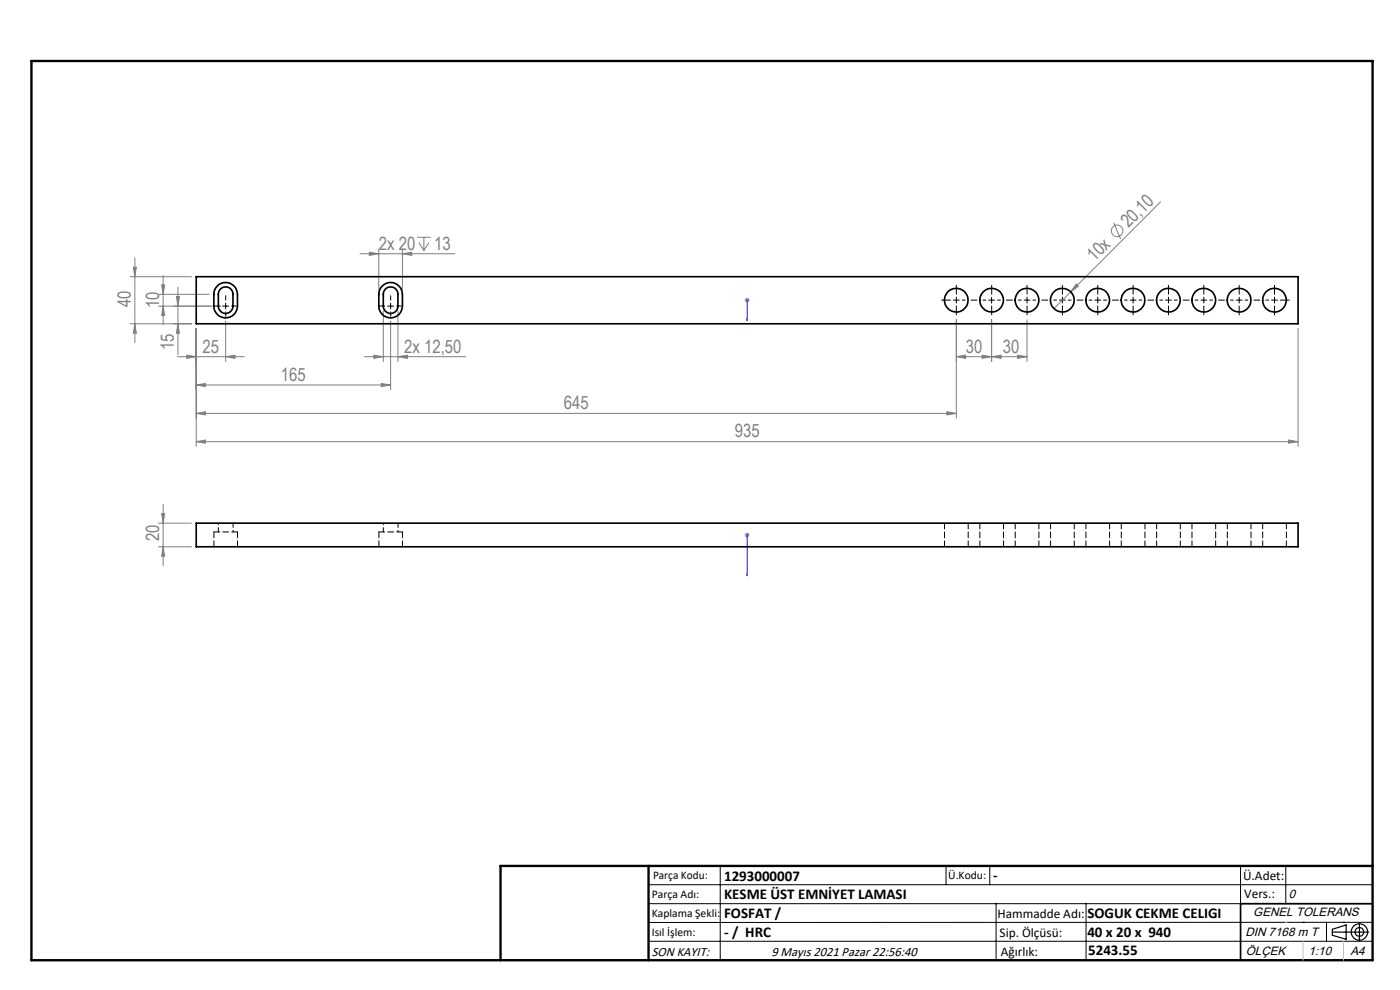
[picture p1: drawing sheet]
<svg xmlns="http://www.w3.org/2000/svg" width="297mm" height="210mm" viewBox="0 0 297 210" stroke-linecap="round" stroke-linejoin="round" font-family="sans-serif">
<g fill="none" stroke="#808080" stroke-width=".21">
<path d="M27.6 58.7h13M28.3 56.7h.6l-.3 2zM28.6 54.7v18M34.6 58.4v10.5M76.4 53.8h20.1M78.4 53.5l2 .3-2 .4zM80.4 52.8v8.6M85.4 53.8l1.9-.3v.7zM85.4 52.8v8.6M88.5 50.3h2.8M88.9 51.5l1 1.7M89.9 50.3v2.9"/>
<path d="M91 51.5l-1.1 1.7M236.3 47.2l1.4 3.5M246.2 42.8l-22.6 22.7M27.6 68.7h13M28.6 68.7l.3 2h-.6zM33.6 64.9h13.2M33.6 62.4h10.8M34.3 60.4h.6l-.3 2zM34.6 64.9l.3 2h-.6zM37.4 62.9h.7l-.4 2zM37.6 75.7h14.3M37.7 68.7l.4 2h-.7z"/>
<path d="M37.7 60.9v14.3M39.6 75.3l2 .4-2 .3zM41.6 69.7v25M47.9 75.7l1.9-.4v.7zM47.9 68.1v8.6M77.3 75.7h21.5M79.3 75.3l2 .4-2 .3zM81.3 65.9v10.8M82.9 68.1v14.6M84.4 75.7l2-.4v.7zM84.4 65.9v10.8M158 63.7h1"/>
<path d="M158.2 63.3l.7 .7M158.5 63.2v1M158.9 63.3l-.7 .7M202.9 75.7l2-.4v.7zM202.9 75.7h15M202.9 67.8v20.9M208.4 75.3l2 .4-2 .3zM210.4 75.7l2-.4v.7zM210.4 67.8v8.9M215.9 75.3l2 .4-2 .3zM217.9 67.8v8.9M228.3 60.2l.5 .5-1.6 1.2z"/>
<path d="M275.4 69.7v25M41.6 81.7l2-.4v.7zM41.6 87.7l2-.4v.7zM41.6 93.7l2-.4v.7zM41.6 81.7h41.3M41.6 87.7h161.3M41.6 93.7h233.8M80.9 81.3l2 .4-2 .3zM200.9 87.3l2 .4-2 .3zM273.4 93.3l2 .4-2 .3zM33.6 116h7M33.6 111h7"/>
<path d="M34.3 109h.6l-.3 2zM34.6 116l.3 2h-.6zM34.6 107v13M158 113.5h1M158.2 113.1l.7 .7M158.5 113v1M158.9 113.1l-.7 .7"/>
<circle cx="237" cy="49" r="1.24"/>
</g>
<g fill="none" stroke="#000" stroke-width=".25">
<path d="M282.6 197.7h7.8M282.6 197.1l3-.9v3l-3-.8zM288.4 195.8v3.8M106.2 203.7h185"/>
<circle cx="288.4" cy="197.7" r="1.74"/>
<circle cx="288.4" cy="197.7" r=".93"/>
</g>
<path d="M158.5 68v-.4v.4M158.5 63.6v.2zM158.5 63.7h.1M158.5 63.7v4.3M158.5 113.4v.2zM158.5 113.5h.1M158.5 113.5v8.7M158.5 122.2v-.5v.5" fill="none" stroke="#00f" stroke-width=".21"/>
<g fill="none" stroke="#000" stroke-width=".21" stroke-dasharray="15.2 1.3 1.3 1.3">
<path d="M46.6 64.9h-.9M47.9 63.7v-1M47.9 66.2v.9M49.1 64.9h1M81.6 64.9h-.9M82.9 63.7v-1M82.9 66.2v.9M84.1 64.9h1M201.6 63.7h-1.9M202.9 63.7h.6M202.9 63.7v-.7M202.9 63.7h-.6"/>
<path d="M202.9 63.7v.6M202.9 62.4v-1.9M202.9 64.9v1.9M210.4 62.4v-1.9M210.4 64.9v1.9M217.9 63.7h.6M217.9 63.7v-.7M217.9 63.7h-.6M217.9 63.7v.6M217.9 62.4v-1.9M217.9 64.9v1.9M225.4 63.7h.6"/>
<path d="M225.4 63.7v-.7M225.4 63.7h-.6M225.4 63.7v.6M225.4 62.4v-1.9M225.4 64.9v1.9M232.9 63.7h.6M232.9 63.7v-.7M232.9 63.7h-.6M232.9 63.7v.6M232.9 62.4v-1.9M232.9 64.9v1.9M240.4 63.7h.6"/>
<path d="M240.4 63.7v-.7M240.4 63.7h-.6M240.4 63.7v.6M240.4 62.4v-1.9M240.4 64.9v1.9M247.9 63.7h.6M247.9 63.7v-.7M247.9 63.7h-.6M247.9 63.7v.6M247.9 62.4v-1.9M247.9 64.9v1.9M255.4 63.7h.6"/>
<path d="M255.4 63.7v-.7M255.4 63.7h-.6M255.4 63.7v.6M255.4 62.4v-1.9M255.4 64.9v1.9M262.9 63.7h.6M262.9 63.7v-.7M262.9 63.7h-.6M262.9 63.7v.6M262.9 62.4v-1.9M262.9 64.9v1.9M270.4 63.7h.6"/>
<path d="M270.4 63.7v-.7M270.4 63.7h-.6M270.4 63.7v.6M270.4 62.4v-1.9M270.4 64.9v1.9M271.6 63.7h1.9"/>
</g>
<path d="M204.1 63.7h5M211.6 63.7h5M219.1 63.7h5M226.6 63.7h5M234.1 63.7h5M241.6 63.7h5M249.1 63.7h5M256.6 63.7h5M264.1 63.7h5" fill="none" stroke="#000" stroke-width=".21" stroke-dasharray="15.2 1.3 1.3 1.3" stroke-dashoffset="14.6"/>
<g fill="none" stroke="#000" stroke-width=".21">
<path d="M47.2 64.9h1.3M47.9 64.3v1.2M82.2 64.9h1.3M82.9 64.3v1.2M209.7 63.7h1.3M210.4 63.1v1.2M137.6 187.7h153.6M137.6 191.7h153.6M137.6 199.7h153.6M152.8 183.7v20M200.7 183.7v4M210 183.7v4"/>
<path d="M211.3 191.7v12M230.4 191.7v12M263.2 183.7v20M272.8 183.7v8M276.4 195.6h.1M281.4 195.6v4.1M285 195.6h.1M291.2 195.6l-153.6 .1"/>
</g>
<path d="M291.2 191.7h-28v12" fill="none" stroke="#000" stroke-width=".35"/>
<path d="M6.7 12.9h284.5v190.8h-284.5zM137.6 183.7v20M291.2 183.7h-185v20" fill="none" stroke="#000" stroke-width=".5"/>
<path d="M276.4 199.7v4M285 199.7v4" fill="none" stroke="#c0c0c0" stroke-width=".21"/>
<path d="M272.8 195.6h.1" fill="none" stroke="#c0c0c0" stroke-width=".25"/>
<g fill="#00f">
<path d="M158.5 67.6v.4zM158.5 63.6v.2z"/>
<path d="M158.5 113.4v.2zM158.5 121.7v.5z"/>
</g>
<g fill="#808080">
<path d="M228.3 60.2l.5 .5-1.6 1.2z"/>
<path d="M85.4 53.8l1.9-.3v.7zM78.4 53.5l2 .3-2 .4z"/>
<path d="M34.6 64.9l.3 2h-.6zM34.3 60.4h.6l-.3 2z"/>
<path d="M34.6 116l.3 2h-.6zM34.3 109h.6l-.3 2z"/>
<path d="M28.3 56.7h.6l-.3 2zM28.6 68.7l.3 2h-.6zM37.4 62.9h.7l-.4 2zM37.7 68.7l.4 2h-.7z"/>
<path d="M39.6 75.3l2 .4-2 .3zM47.9 75.7l1.9-.4v.7zM41.6 81.7l2-.4v.7zM80.9 81.3l2 .4-2 .3zM41.6 87.7l2-.4v.7zM200.9 87.3l2 .4-2 .3zM41.6 93.7l2-.4v.7zM273.4 93.3l2 .4-2 .3zM202.9 75.7l2-.4v.7zM208.4 75.3l2 .4-2 .3zM210.4 75.7l2-.4v.7zM215.9 75.3l2 .4-2 .3zM79.3 75.3l2 .4-2 .3zM84.4 75.7l2-.4v.7z"/>
</g>
<g fill="none" stroke="#000" stroke-width=".35">
<path d="M41.6 58.7h233.8v10h-233.8zM46.1 60.7a2.49 2.49 0 0 1 2.7-.6 2.49 2.49 0 0 1 1.6 2.3v2.5a2.5 2.5 0 0 1-2.5 2.5 2.5 2.5 0 0 1-2.5-2.5v-2.5a2.32 2.32 0 0 1 .7-1.7zM46.7 61.4a1.55 1.55 0 0 1 1.7-.4 1.55 1.55 0 0 1 1 1.4v2.5a1.55 1.55 0 0 1-1.5 1.6 1.55 1.55 0 0 1-1.6-1.6l.1-2.9zM81.1 60.7a2.49 2.49 0 0 1 2.7-.6 2.49 2.49 0 0 1 1.6 2.3v2.5a2.5 2.5 0 0 1-2.5 2.5 2.5 2.5 0 0 1-2.5-2.5v-2.5a2.32 2.32 0 0 1 .7-1.7zM81.7 61.4a1.55 1.55 0 0 1 1.7-.4 1.55 1.55 0 0 1 1 1.4v2.5a1.55 1.55 0 0 1-1.5 1.6 1.55 1.55 0 0 1-1.6-1.6l.1-2.9zM41.6 111h233.8v5h-233.8z"/>
<circle cx="202.9" cy="63.7" r="2.51"/>
<circle cx="210.4" cy="63.7" r="2.51"/>
<circle cx="217.8" cy="63.7" r="2.51"/>
<circle cx="225.4" cy="63.7" r="2.51"/>
<circle cx="232.9" cy="63.7" r="2.51"/>
<circle cx="240.4" cy="63.7" r="2.51"/>
<circle cx="247.9" cy="63.7" r="2.51"/>
<circle cx="255.3" cy="63.7" r="2.51"/>
<circle cx="262.9" cy="63.7" r="2.51"/>
<circle cx="270.4" cy="63.7" r="2.51"/>
</g>
<g fill="none" stroke="#000" stroke-width=".21" stroke-dasharray="1.3 .6">
<path d="M45.4 112.8v3.2M50.4 116v-3.2M50.4 112.8h-5M80.4 112.8v3.2M85.4 116v-3.2M85.4 112.8h-5M200.4 111v5M205.4 116v-5M207.9 111v5M212.9 116v-5M215.4 111v5M220.4 116v-5"/>
<path d="M222.9 111v5M227.9 116v-5M230.4 111v5M235.4 116v-5M237.9 111v5M242.9 116v-5M245.4 111v5M250.4 116v-5M252.9 111v5M257.9 116v-5M260.4 111v5M265.4 116v-5"/>
<path d="M267.9 111v5M272.9 116v-5"/>
</g>
<path d="M46.3 111v1.8M49.4 112.8v-1.8M81.3 111v1.8M84.4 112.8v-1.8" fill="none" stroke="#000" stroke-width=".21" stroke-dasharray="1.3 .6" stroke-dashoffset=".9"/>
<g font-size="3.9" fill="#808080">
<text x="80.4" y="53">2x 20</text>
<text x="92.1" y="53">13</text>
<text x="239.4" y="48.4" transform="rotate(-45 239.4 48.4)">20,10</text>
<text x="232.2" y="55.7" transform="rotate(-45 232.2 55.7)">10x</text>
<text x="27.8" y="65.2" transform="rotate(-90 27.8 65.2)">40</text>
<text x="33.8" y="65.4" transform="rotate(-90 33.8 65.4)">10</text>
<text x="36.9" y="74.3" transform="rotate(-90 36.9 74.3)">15</text>
<text x="43" y="74.8">25</text>
<text x="85.7" y="74.8">2x 12,50</text>
<text x="204.9" y="74.8">30</text>
<text x="212.7" y="74.8">30</text>
<text x="59.6" y="80.8">165</text>
<text x="119.6" y="86.8">645</text>
<text x="155.9" y="92.8">935</text>
<text x="33.8" y="114.7" transform="rotate(-90 33.8 114.7)">20</text>
</g>
<g font-size="3.2">
<text x="153.6" y="186.8">1293000007</text>
<text x="153.6" y="190.8">KESME ÜST EMNİYET LAMASI</text>
<text x="210.7" y="186.6">-</text>
<text x="153.6" y="194.8">FOSFAT /</text>
<text x="230.7" y="194.8">SOGUK CEKME CELIGI</text>
<text x="153.6" y="198.8">- / HRC</text>
<text x="230.7" y="198.7">40 x 20 x 940</text>
<text x="230.8" y="202.6">5243.55</text>
</g>
<g font-size="2.8">
<text x="263.7" y="186.7">Ü.Adet:</text>
<text x="263.9" y="190.5">Vers.:</text>
<text x="211.6" y="194.8">Hammadde Adı:</text>
<text x="138.3" y="202.8">SON KAYIT:</text>
<text x="163.6" y="202.8">9 Mayıs 2021 Pazar 22:56:40</text>
<text x="212.1" y="198.7">Sip. Ölçüsü:</text>
<text x="212.3" y="202.7">Ağırlık:</text>
</g>
<g font-size="2.6">
<text x="273.4" y="190.4">0</text>
<text x="265.9" y="194.4">GENEL TOLERANS</text>
<text x="264.2" y="198.5">DIN 7168 m T</text>
<text x="264.3" y="202.6">ÖLÇEK</text>
<text x="277.6" y="202.6">1:10</text>
<text x="286.5" y="202.6">A4</text>
</g>
<g font-size="2.5">
<text x="138.3" y="190.5">Parça Adı:</text>
<text x="138.5" y="186.5">Parça Kodu:</text>
<text x="201.2" y="186.5">Ü.Kodu:</text>
<text x="138.3" y="194.5">Kaplama Şekli:</text>
<text x="138.3" y="198.6">Isıl İşlem:</text>
</g>
</svg>
